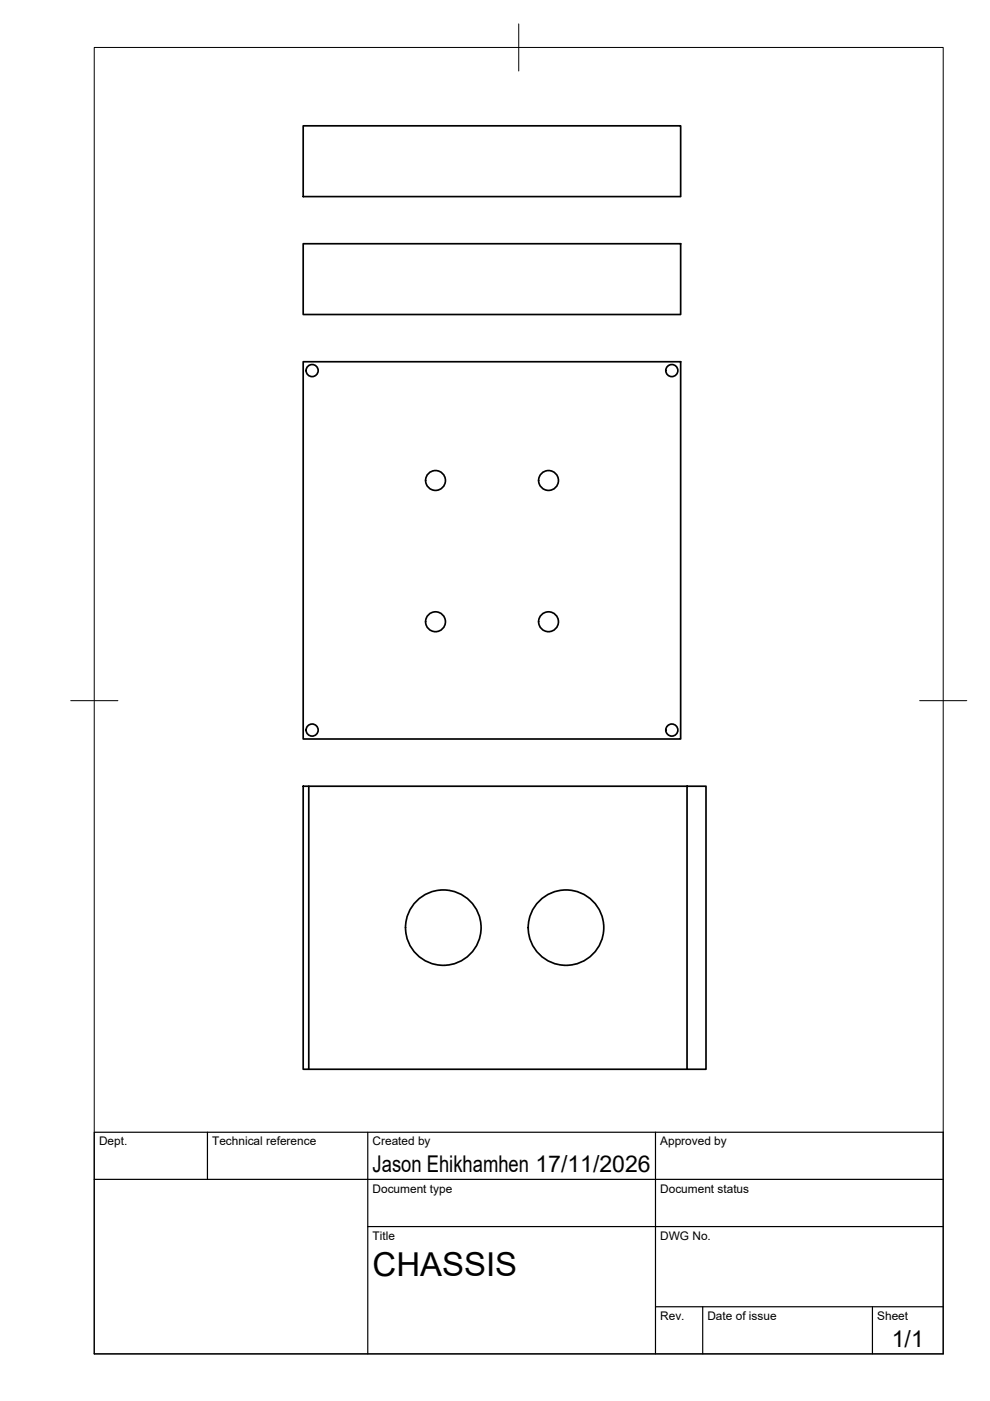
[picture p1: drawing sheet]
<svg xmlns="http://www.w3.org/2000/svg" width="210mm" height="297mm" viewBox="0 0 210 297" stroke-linecap="round" stroke-linejoin="round" font-family="sans-serif">
<!-- layer: Visible -->
<g fill="none" stroke="#000" stroke-width=".36">
<path d="M64.3 26.7h80v15h-80zM64.3 51.7h80v15h-80zM64.3 76.7h80v80h-80zM64.3 166.7h1.2v60h-1.2zM65.5 166.7h80.2M145.7 166.7h4v60h-4zM65.5 226.7h80.2"/>
<circle cx="66.2" cy="78.6" r="1.28"/>
<circle cx="142.4" cy="78.6" r="1.28"/>
<circle cx="92.3" cy="101.9" r="2.11"/>
<circle cx="116.3" cy="101.9" r="2.11"/>
<circle cx="92.3" cy="131.8" r="2.11"/>
<circle cx="116.3" cy="131.8" r="2.11"/>
<circle cx="66.2" cy="154.8" r="1.28"/>
<circle cx="142.4" cy="154.8" r="1.28"/>
<circle cx="94" cy="196.7" r="8"/>
<circle cx="120" cy="196.7" r="8"/>
</g>
<!-- layer: BORDER -->
<path d="M20 10.1h180v276.9h-180zM110 5.1v10M15 148.6h10M195 148.6h10" fill="none" stroke="#000" stroke-width=".21"/>
<!-- layer: TITLEBLOCK -->
<path d="M20 240.1h180v46.9h-180zM20 250h180M44 240.1v9.9M78 240.1v46.9M139 240.1v46.9M78 260.1h122M139 277.1h61M149 277.1v9.9M185 277.1v9.9" fill="none" stroke="#000" stroke-width=".25"/>
<text font-size="7" x="79" y="270.6">CHASSIS</text>
<g font-size="4.9">
<text x="79" y="248.5">Jason Ehikhamhen 17/11/2026</text>
<text x="189.1" y="285.7">1/1</text>
</g>
<g font-size="2.5">
<text x="21" y="242.9">Dept.</text>
<text x="45" y="242.9">Technical reference</text>
<text x="79" y="242.9">Created by</text>
<text x="140" y="242.9">Approved by</text>
<text x="79" y="252.8">Document type</text>
<text x="140" y="252.8">Document status</text>
<text x="79" y="262.9">Title</text>
<text x="140" y="262.9">DWG No.</text>
<text x="140" y="279.9">Rev.</text>
<text x="150" y="279.9">Date of issue</text>
<text x="186" y="279.9">Sheet</text>
</g>
</svg>
